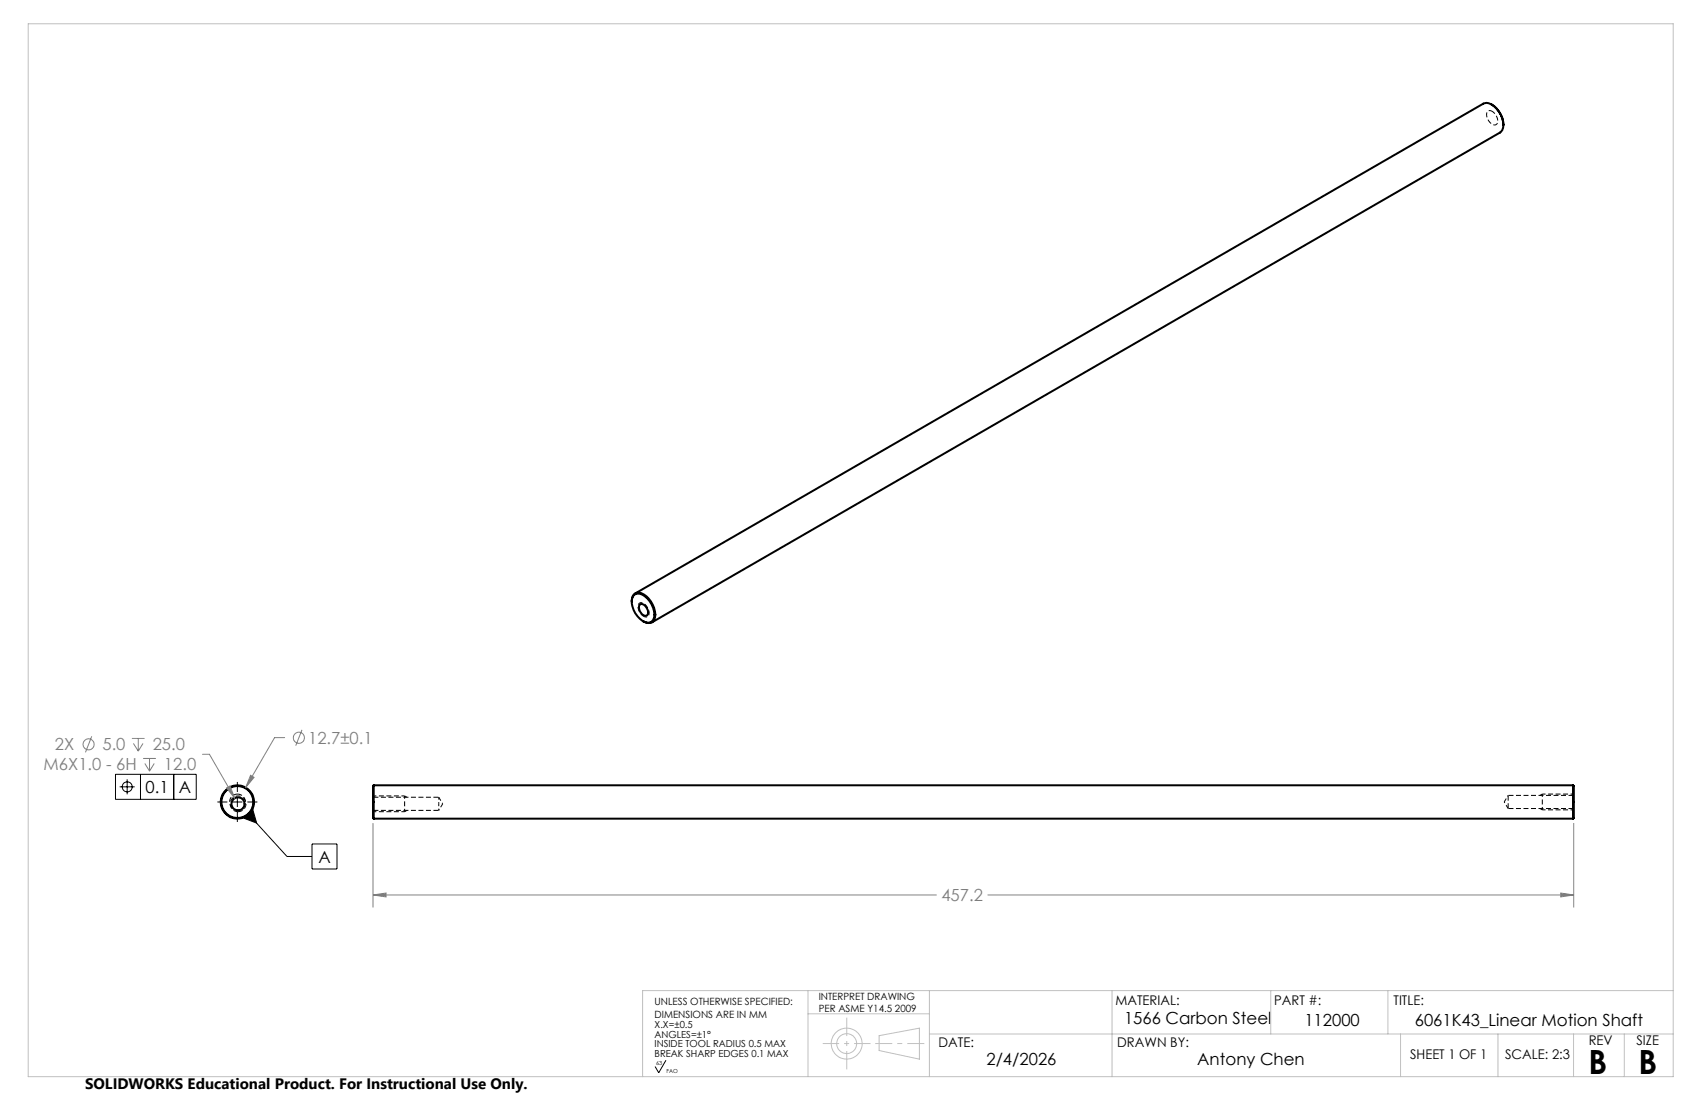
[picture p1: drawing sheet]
<svg xmlns="http://www.w3.org/2000/svg" width="432mm" height="279mm" viewBox="0 0 432 279" stroke-linecap="round" stroke-linejoin="round" font-family="sans-serif">
<g fill="none" stroke="#000" stroke-width=".51">
<path d="M378.6 26.5a6.2 6.2 0 0 1 3 5.2M381.6 31.7a6 6 0 0 0-4.2-5.6l-.9 .2-215.2 124.3M381.6 31.7a2.06 2.06 0 0 1-.8 2l-215.3 124.2M160.4 152.7a1.84 1.84 0 0 1 .8-2.1 1.84 1.84 0 0 1 2.2 .2 6.3 6.3 0 0 1 2.9 5.9 1.78 1.78 0 0 1-1.3 1.4 1.78 1.78 0 0 1-1.8-.4M160.8 151.1a1.99 1.99 0 0 1 2.9 .2 5.5 5.5 0 0 1 2.1 6 1.75 1.75 0 0 1-2.7 .3 5.8 5.8 0 0 1-2.6-6zM162.3 153.5a1 1 0 0 1 1.6 .3 1.85 1.85 0 0 1 .3 2.4 1.93 1.93 0 0 1-2-2.4zM94.9 199.3v8.5M94.9 199.3l-.2 .2v8.1l.2 .2M94.9 199.3h304.4M399.3 199.3v8.5M399.3 199.3l.2 .2v8.1l-.2 .2M94.9 207.8h304.4"/>
<circle cx="60.3" cy="203.6" r="4.2"/>
<circle cx="60.3" cy="203.5" r="4.1"/>
<circle cx="60.4" cy="204" r="1.67"/>
</g>
<path d="M111.4 204v-1.7M111.4 205.7v-1.7" fill="none" stroke="#000" stroke-width=".25" stroke-dasharray="1.3 .6" stroke-dashoffset=".8" stroke-linecap="butt"/>
<path d="M94.7 205.7h16.7M111.4 202.3h-16.7M382.8 201.8v3.4M382.8 205.2h16.7M399.5 201.8h-16.7" fill="none" stroke="#000" stroke-width=".25" stroke-dasharray="1.3 .6" stroke-dashoffset="-.1" stroke-linecap="butt"/>
<path d="M111.4 205.7l1-1.7M112.4 204l-1-1.7M381.8 203.5l1 1.7M382.8 201.8l-1 1.7" fill="none" stroke="#000" stroke-width=".25" stroke-dasharray="1.3 .6" stroke-dashoffset="1" stroke-linecap="butt"/>
<g fill="none" stroke="#808080" stroke-width=".25">
<path d="M23.3 186.9l-1.6 4M33.5 187.4h3.2M33.9 188.7l1.2 1.9M35.1 187.4v3.2M36.3 188.7l-1.2 1.9M36.3 192.5h3.3M36.8 193.7l1.2 2M38 192.5v3.2M39.2 193.7l-1.2 2M51.4 191.4h1.8l6.4 11.2M57.5 200l.9-.5 1.2 3.1zM63.6 196.7l.9 .6-2.1 2.5z"/>
<path d="M72.2 187.2h-2.5l-7.3 12.6M76.7 185.2l-1.6 4M94.7 208.9v21.4M399.5 208.9v21.4M94.7 227.1l3.3-.5v1zM94.7 227.1h143.1M250.7 227.1h148.8M396.2 226.6l3.3 .5-3.3 .5z"/>
<circle cx="22.5" cy="188.9" r="1.4"/>
<circle cx="75.9" cy="187.2" r="1.41"/>
</g>
<g fill="none" stroke="#000" stroke-width=".25">
<path d="M29.3 196.5h20.5v6.3h-20.5zM30.4 199.7h3.8M32.3 197.8v3.8M35.7 196.5v6.3M44.1 196.5v6.3M60.3 198.4v2.6M55.2 203.5h2.5M59 203.5h2.5M60.3 202.2v2.6M60.3 206.1v2.5M61.8 207.6l2.4-2.1 1 3.4zM62.8 203.5h2.5"/>
<path d="M63 206.6l9.8 10.7h6.4M79.2 214.2h6.3v6.3h-6.3zM169.1 269.1l-1.9 3.1-.9-1.5"/>
<circle cx="32.3" cy="199.7" r="1.27"/>
</g>
<g fill="none" stroke="#c0c0c0" stroke-width=".25">
<path d="M7.2 6h417.5v267.2h-417.5zM205.1 251.4v21.7M205.1 257.3h30.8M235.9 251.4v21.8M282.3 251.4v21.8M322.6 251.4v11M352.3 251.4v11M424.7 251.4h-261.6v21.8M223.2 262.8l10.2-1.9v7.9l-10.2-2.2zM235.9 262.4h188.8M355.5 262.4v10.8M380.3 262.4v10.8"/>
<path d="M399.5 262.4v10.8M412.3 262.4v10.8"/>
<circle cx="214.9" cy="264.8" r="3.9"/>
<circle cx="214.9" cy="264.8" r="2.52"/>
</g>
<path d="M60.3 201.5a2 2 0 0 0-1.8 3 2 2 0 0 0 3.4 .1 2 2 0 0 0-1.4-3.1h-.2M60.4 206a2 2 0 0 1-1.7-3 2 2 0 0 1 3.4-.1 2 2 0 0 1-1.5 3.1h-.2" fill="none" stroke="#000" stroke-width=".25" stroke-dasharray="1.3 .6" stroke-dashoffset=".1" stroke-linecap="butt"/>
<path d="M378.8 28.3a.94 .94 0 0 0-1.2 0 .94 .94 0 0 0-.2 1.2 2.24 2.24 0 0 0 2.4 2.1 2.39 2.39 0 0 0-1-3.3M163.4 156.4a2.54 2.54 0 0 1-1.1-3.3 1.91 1.91 0 0 1 2.3 1.7 1.09 1.09 0 0 1 .2 1.1 1.09 1.09 0 0 1-1 .7l-.4-.2M94.7 202h8M94.7 206h8M399.5 205.5h-8M399.5 201.5h-8" fill="none" stroke="#000" stroke-width=".25" stroke-dasharray="1.3 .6" stroke-dashoffset=".4" stroke-linecap="butt"/>
<path d="M214.9 258.3v13.1" fill="none" stroke="#c0c0c0" stroke-width=".25" stroke-dasharray="15.2 1.3 1.3 1.3" stroke-dashoffset="10.6" stroke-linecap="butt"/>
<path d="M208.9 264.8h12.1" fill="none" stroke="#c0c0c0" stroke-width=".25" stroke-dasharray="15.2 1.3 1.3 1.3" stroke-dashoffset="11.1" stroke-linecap="butt"/>
<path d="M222.2 264.8h12.4" fill="none" stroke="#c0c0c0" stroke-width=".25" stroke-dasharray="15.2 1.3 1.3 1.3" stroke-dashoffset="10.9" stroke-linecap="butt"/>
<path d="M102.7 206l.6-.3M102.7 202l.6 .3M391.5 201.5l-.6 .3M391.5 205.5l-.6-.3" fill="none" stroke="#000" stroke-width=".25" stroke-dasharray="1.3 .6" stroke-dashoffset=".3" stroke-linecap="butt"/>
<path d="M102.7 206v-4M391.5 201.5v4" fill="none" stroke="#000" stroke-width=".25" stroke-dasharray="1.3 .6" stroke-dashoffset=".5" stroke-linecap="butt"/>
<path d="M63.6 196.7l-1.2 3.1 2.1-2.5zM57.5 200l2.1 2.6-1.2-3.1z" fill="#808080"/>
<path d="M61.8 207.6l2.4-2.1 1 3.4z" fill="#000"/>
<path d="M94.7 227.1l3.3-.5v1zM396.2 226.6l3.3 .5-3.3 .5z" fill="#808080"/>
<g font-size="8.5">
<text x="403.2" y="272.6">B</text>
<text x="415.9" y="272.6">B</text>
</g>
<g font-size="4.2" fill="#808080">
<text x="13.9" y="190.4">2X</text>
<text x="26" y="190.4">5.0</text>
<text x="38.8" y="190.4">25.0</text>
<text x="78.2" y="188.8">12.7±0.1</text>
<text x="11.1" y="195.5">M6X1.0 - 6H</text>
<text x="41.6" y="195.5">12.0</text>
<text x="239" y="228.7">457.2</text>
</g>
<g font-size="4.2">
<text x="37" y="201.3">0.1</text>
<text x="45.4" y="201.3">A</text>
<text x="80.8" y="218.9">A</text>
<text x="285.3" y="259.9">1566 Carbon Steel</text>
<text x="331.1" y="260.3">112000</text>
<text x="359.1" y="260.3">6061K43_Linear Motion Shaft</text>
<text x="250.4" y="270.4">2/4/2026</text>
<text x="303.9" y="270.4">Antony Chen</text>
</g>
<text font-size="3.8" x="21.6" y="276.3">SOLIDWORKS Educational Product. For Instructional Use Only.</text>
<g font-size="3.4">
<text x="283.1" y="255">MATERIAL:</text>
<text x="323.4" y="255">PART #:</text>
<text x="353.8" y="255">TITLE:</text>
<text x="238.3" y="265.8">DATE:</text>
<text x="283.6" y="265.8">DRAWN BY:</text>
<text x="358" y="268.8">SHEET 1 OF 1</text>
<text x="382.1" y="268.8">SCALE: 2:3</text>
<text x="403.3" y="265.2">REV</text>
<text x="415.4" y="265.2">SIZE</text>
</g>
<g font-size="2.5">
<text x="166.2" y="255.1">UNLESS OTHERWISE SPECIFIED:</text>
<text x="207.8" y="253.8">INTERPRET DRAWING</text>
<text x="207.8" y="256.7">PER ASME Y14.5 2009</text>
<text x="166.2" y="258.4">DIMENSIONS ARE IN MM</text>
<text x="166.2" y="260.9">X.X=±0.5</text>
<text x="166.2" y="263.4">ANGLES=±1°</text>
<text x="166.2" y="265.8">INSIDE TOOL RADIUS 0.5 MAX</text>
<text x="166.2" y="268.3">BREAK SHARP EDGES 0.1 MAX</text>
</g>
<g font-size="1.4">
<text x="166.6" y="270.3">63</text>
<text x="169.2" y="272.2">FAO</text>
</g>
</svg>
